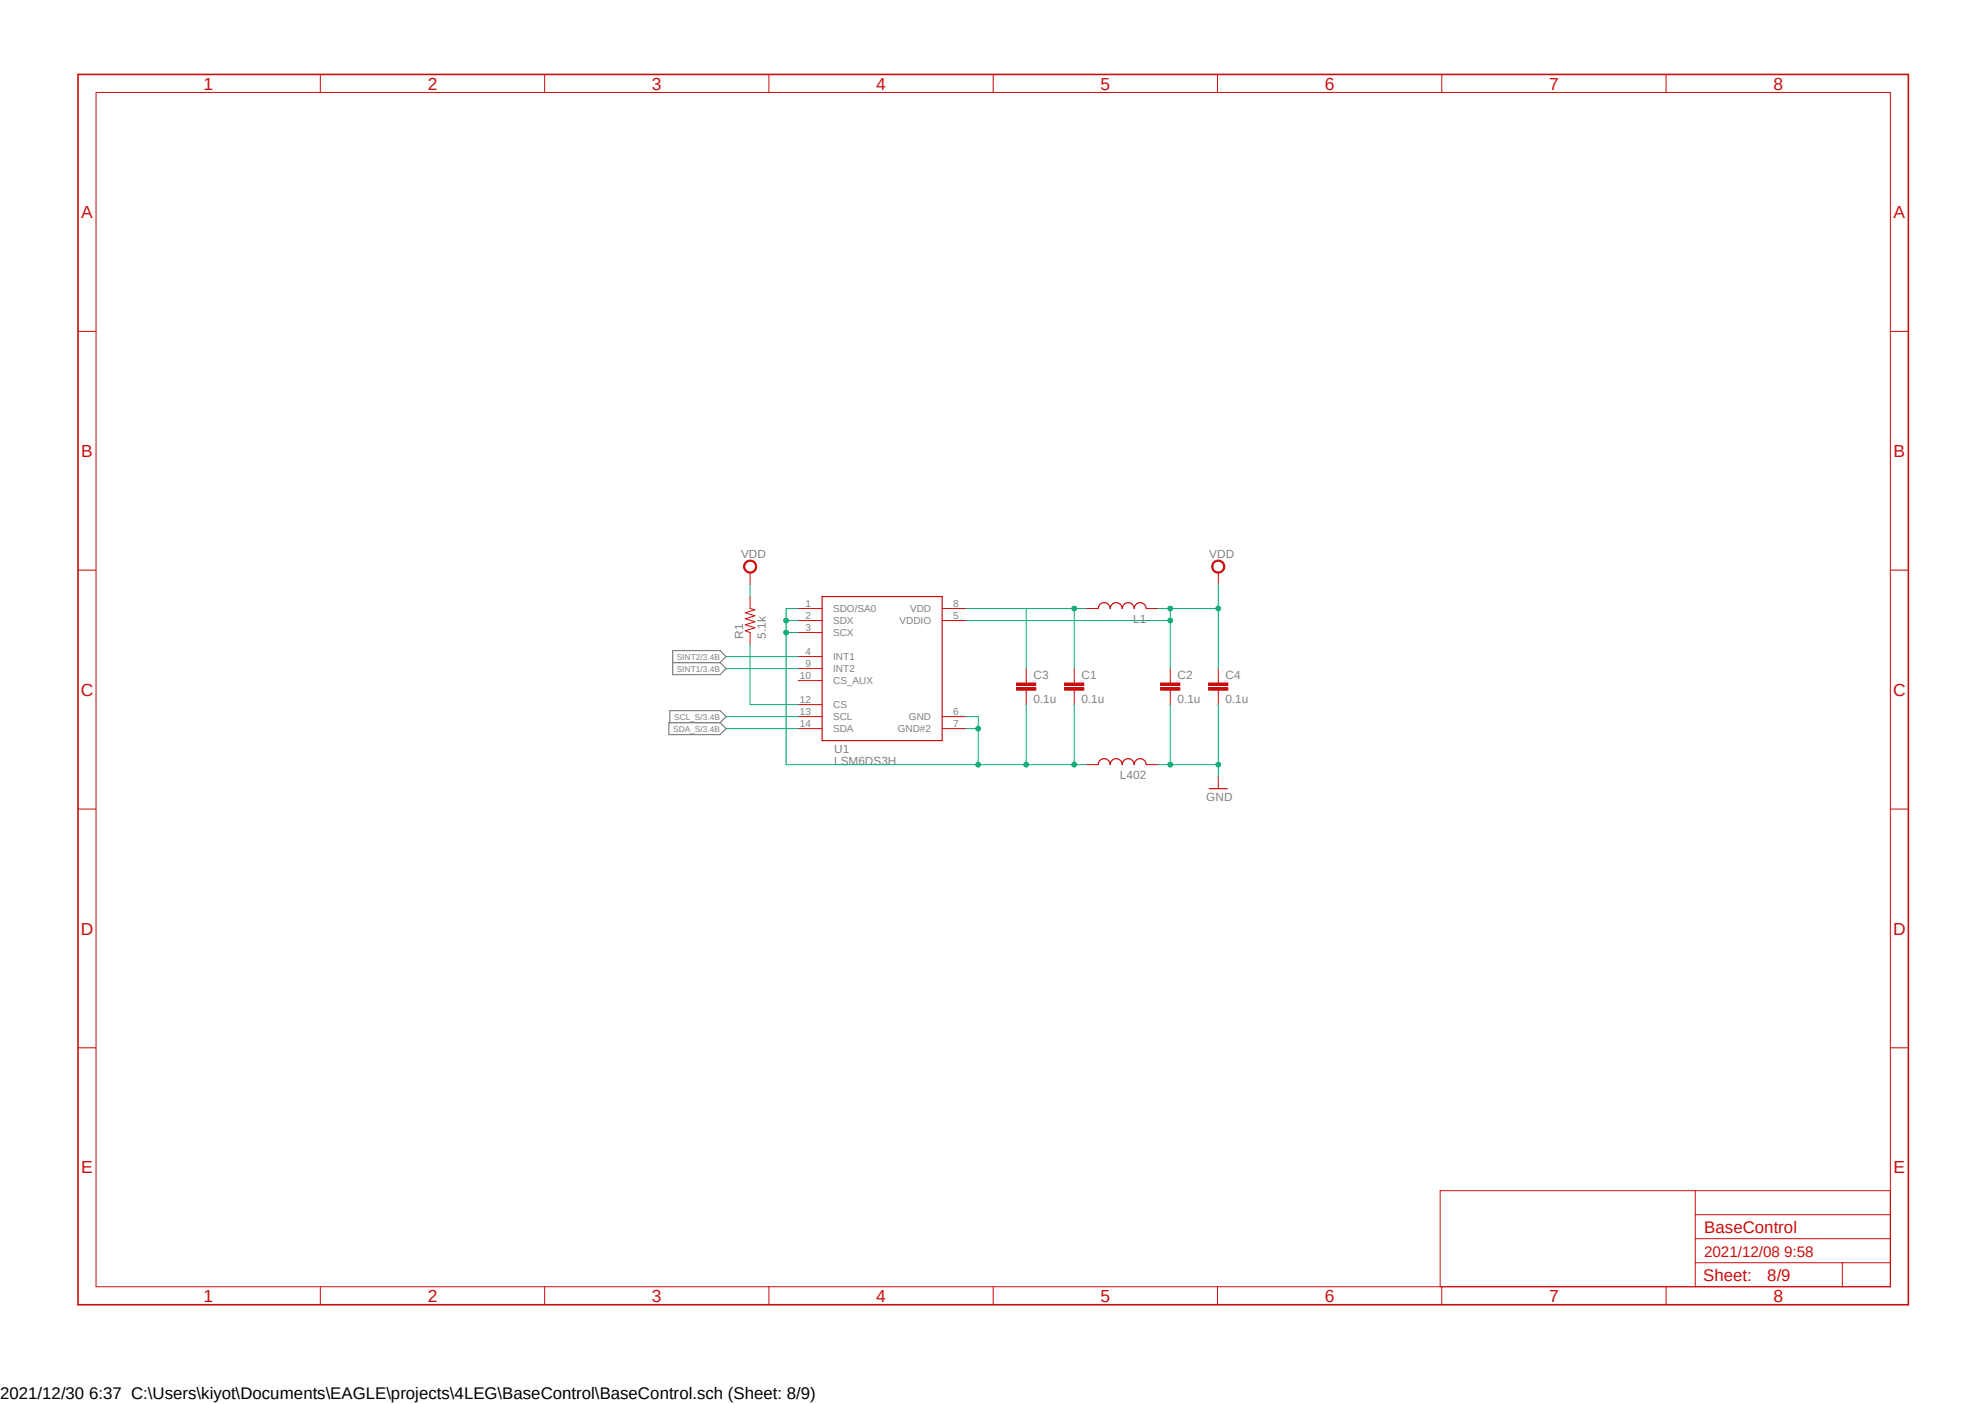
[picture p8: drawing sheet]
<svg xmlns="http://www.w3.org/2000/svg" width="420mm" height="297mm" viewBox="0 0 420 297" stroke-linecap="round" stroke-linejoin="round" font-family="sans-serif">
<path d="M16 15.4l388.2 261.2M404.2 15.4l-388.2 261.2" fill="none" stroke="#fff" stroke-width=".21"/>
<path d="M142.3 137.6h10.1l1.2 1.3-1.2 1.3 1.2 1.2-1.2 1.3h-10.1zM141.5 152.9h10.9l1.2 1.2-1.2 1.3h-10.9zM141.7 152.9v-2.6h10.7l1.2 1.3-1.2 1.3M142.3 140.2h10.1" fill="none" stroke="#808080" stroke-width=".25"/>
<path d="M158.7 126.2v2.5l1 .3-2 .6 2 .7-2 .6 2 .6-2 .7 2 .6-2 .6 1 .4v2.6" fill="none" stroke="#c90d0c" stroke-width=".21"/>
<path d="M157.6 119a1.4 1.4 0 0 1 2.3 .1 1.4 1.4 0 0 1-.8 2.1 1.4 1.4 0 0 1-1.8-1.4h.3a1.15 1.15 0 0 1 1.5-1.1 1.15 1.15 0 0 1 .4 1.9 1.15 1.15 0 0 1-1.9-.4v-.4h-.3z" fill-rule="evenodd" fill="#c90d0c"/>
<g fill="none" stroke="#c90d0c" stroke-width=".21">
<path d="M157.6 119a1.4 1.4 0 0 1 2.3 .1 1.4 1.4 0 0 1-.8 2.1 1.4 1.4 0 0 1-1.8-1.4h.3a1.15 1.15 0 0 1 1.5-1.1 1.15 1.15 0 0 1 .4 1.9 1.15 1.15 0 0 1-1.9-.4v-.4h-.3zM158.7 121.1v2.6M168.9 128.7h5M168.9 131.3h5M168.9 133.8h5M168.9 138.9h5M199.3 128.7h5.1M199.3 131.3h5.1M229.8 128.7h2.6M242.5 128.7h2.6M168.9 141.4h5M168.9 144h5"/>
<path d="M168.9 149.1h5M168.9 151.6h5M168.9 154.1h5M199.3 151.6h5.1M199.3 154.1h5.1M227.3 144v.5M227.3 146v.5M229.8 161.8h2.6M242.5 161.8h2.6"/>
</g>
<path d="M173.9 126.2h25.4v30.5h-25.4zM232.4 128.7a1.27 1.27 0 0 1 1.2-1.2 1.27 1.27 0 0 1 1.3 1.2 1.27 1.27 0 0 1 1.3-1.2 1.27 1.27 0 0 1 1.2 1.2 1.27 1.27 0 0 1 1.3-1.2 1.27 1.27 0 0 1 1.3 1.2 1.27 1.27 0 0 1 1.3-1.2 1.27 1.27 0 0 1 1.2 1.2M232.4 161.8a1.27 1.27 0 0 1 1.2-1.3 1.27 1.27 0 0 1 1.3 1.3 1.27 1.27 0 0 1 1.3-1.3 1.27 1.27 0 0 1 1.2 1.3 1.27 1.27 0 0 1 1.3-1.3 1.27 1.27 0 0 1 1.3 1.3 1.27 1.27 0 0 1 1.3-1.3 1.27 1.27 0 0 1 1.2 1.3" fill="none" stroke="#c90d0c" stroke-width=".25"/>
<path d="M225.3 145.5h4v.5h-4z" fill-rule="evenodd" fill="#c90d0c"/>
<path d="M225.3 145.5h4v.5h-4z" fill="none" stroke="#c90d0c" stroke-width=".21"/>
<path d="M225.3 144.5h4v.5h-4z" fill-rule="evenodd" fill="#c90d0c"/>
<path d="M225.3 144.5h4v.5h-4zM227.3 141.4v2.6M227.3 146.5v2.6M247.6 144v.5M247.6 146v.5" fill="none" stroke="#c90d0c" stroke-width=".21"/>
<path d="M245.6 145.5h4v.5h-4z" fill-rule="evenodd" fill="#c90d0c"/>
<path d="M245.6 145.5h4v.5h-4z" fill="none" stroke="#c90d0c" stroke-width=".21"/>
<path d="M245.6 144.5h4v.5h-4z" fill-rule="evenodd" fill="#c90d0c"/>
<path d="M245.6 144.5h4v.5h-4zM247.6 141.4v2.6M247.6 146.5v2.6" fill="none" stroke="#c90d0c" stroke-width=".21"/>
<path d="M256.7 119a1.41 1.41 0 0 1 2.2 0 1.41 1.41 0 0 1-.7 2.2 1.41 1.41 0 0 1-1.8-1.4h.2a1.15 1.15 0 0 1 1.7-.9 1.15 1.15 0 0 1 .2 1.9 1.15 1.15 0 0 1-1.8-.6l-.1-.4h-.2z" fill-rule="evenodd" fill="#c90d0c"/>
<path d="M256.7 119a1.41 1.41 0 0 1 2.2 0 1.41 1.41 0 0 1-.7 2.2 1.41 1.41 0 0 1-1.8-1.4h.2a1.15 1.15 0 0 1 1.7-.9 1.15 1.15 0 0 1 .2 1.9 1.15 1.15 0 0 1-1.8-.6l-.1-.4h-.2zM257.8 121.1v2.6M217.1 144v.5M217.1 146v.5" fill="none" stroke="#c90d0c" stroke-width=".21"/>
<path d="M215.1 145.5h4.1v.5h-4.1z" fill-rule="evenodd" fill="#c90d0c"/>
<path d="M215.1 145.5h4.1v.5h-4.1z" fill="none" stroke="#c90d0c" stroke-width=".21"/>
<path d="M215.1 144.5h4.1v.5h-4.1z" fill-rule="evenodd" fill="#c90d0c"/>
<path d="M215.1 144.5h4.1v.5h-4.1zM217.1 141.4v2.6M217.1 146.5v2.6M257.8 144v.5M257.8 146v.5" fill="none" stroke="#c90d0c" stroke-width=".21"/>
<path d="M255.7 145.5h4.1v.5h-4.1z" fill-rule="evenodd" fill="#c90d0c"/>
<path d="M255.7 145.5h4.1v.5h-4.1z" fill="none" stroke="#c90d0c" stroke-width=".21"/>
<path d="M255.7 144.5h4.1v.5h-4.1z" fill-rule="evenodd" fill="#c90d0c"/>
<g fill="none" stroke="#c90d0c" stroke-width=".21">
<path d="M20.3 19.6h379.7v252.6h-379.7zM67.8 15.7v3.9M115.2 15.7v3.9M162.7 15.7v3.9M210.1 15.7v3.9M257.6 15.7v3.9M305.1 15.7v3.9M352.5 15.7v3.9M16.5 70.1h3.8M400 70.1h3.8M16.5 120.6h3.8M400 120.6h3.8"/>
<path d="M255.7 144.5h4.1v.5h-4.1zM257.8 141.4v2.6M257.8 146.5v2.6M16.5 171.2h3.8M257.8 164.3v2.5M400 171.2h3.8M16.5 221.7h3.8M400 221.7h3.8M358.7 251.9v20.3M358.7 257h41.3M400 251.9h-95.3v20.3M67.8 272.2v3.8"/>
<path d="M115.2 272.2v3.8M162.7 272.2v3.8M210.1 272.2v3.8M257.6 272.2v3.8M305.1 272.2v3.8M352.5 272.2v3.8M358.7 267.1h41.3M358.7 262h41.3M389.8 267.1v5.1"/>
</g>
<path d="M255.9 166.8h3.8" fill="none" stroke="#c90d0c" stroke-width=".25"/>
<path d="M16.5 15.7h387.3v260.3h-387.3z" fill="none" stroke="#c90d0c" stroke-width=".34"/>
<path d="M158.7 123.7v2.5M247.6 128.7v12.7M257.8 123.7v5h-12.7" fill="none" stroke="#0dab76" stroke-width=".21"/>
<circle cx="247.6" cy="128.7" r=".51" fill="#0dab76"/>
<g fill="none" stroke="#0dab76" stroke-width=".21">
<path d="M204.4 131.3h43.2"/>
<circle cx="247.6" cy="128.7" r=".51"/>
</g>
<circle cx="247.6" cy="131.3" r=".51" fill="#0dab76"/>
<g fill="none" stroke="#0dab76" stroke-width=".21">
<path d="M257.8 128.7v12.7"/>
<circle cx="247.6" cy="131.3" r=".51"/>
</g>
<circle cx="257.8" cy="128.7" r=".51" fill="#0dab76"/>
<g fill="none" stroke="#0dab76" stroke-width=".21">
<path d="M153.6 138.9h15.3M158.7 136.4v12.7h10.2M204.4 128.7h25.4M227.3 128.7v12.7"/>
<circle cx="257.8" cy="128.7" r=".51"/>
</g>
<circle cx="227.3" cy="128.7" r=".51" fill="#0dab76"/>
<g fill="none" stroke="#0dab76" stroke-width=".21">
<path d="M217.1 128.7v12.7M247.6 149.1v12.7h-2.5"/>
<circle cx="227.3" cy="128.7" r=".51"/>
</g>
<circle cx="247.6" cy="161.8" r=".51" fill="#0dab76"/>
<g fill="none" stroke="#0dab76" stroke-width=".21">
<path d="M257.8 149.1v15.2M247.6 161.8h10.2"/>
<circle cx="247.6" cy="161.8" r=".51"/>
</g>
<circle cx="257.8" cy="161.8" r=".51" fill="#0dab76"/>
<g fill="none" stroke="#0dab76" stroke-width=".21">
<path d="M166.3 131.3h2.6M168.9 128.7h-2.6v5.1h2.6M153.6 141.4h15.3M204.4 151.6h2.6v2.5h-2.6"/>
<circle cx="257.8" cy="161.8" r=".51"/>
</g>
<circle cx="166.3" cy="131.3" r=".51" fill="#0dab76"/>
<g fill="none" stroke="#0dab76" stroke-width=".21">
<path d="M166.3 133.8v28"/>
<circle cx="166.3" cy="131.3" r=".51"/>
</g>
<circle cx="166.3" cy="133.8" r=".51" fill="#0dab76"/>
<g fill="none" stroke="#0dab76" stroke-width=".21">
<path d="M227.3 149.1v12.7h2.5"/>
<circle cx="166.3" cy="133.8" r=".51"/>
</g>
<circle cx="227.3" cy="161.8" r=".51" fill="#0dab76"/>
<g fill="none" stroke="#0dab76" stroke-width=".21">
<path d="M217.1 149.1v12.7h10.2M166.3 161.8h40.7"/>
<circle cx="227.3" cy="161.8" r=".51"/>
</g>
<circle cx="217.1" cy="161.8" r=".51" fill="#0dab76"/>
<g fill="none" stroke="#0dab76" stroke-width=".21">
<path d="M207 154.1v7.7h10.1"/>
<circle cx="217.1" cy="161.8" r=".51"/>
</g>
<circle cx="207" cy="154.1" r=".51" fill="#0dab76"/>
<circle cx="207" cy="154.1" r=".51" fill="none" stroke="#0dab76" stroke-width=".21"/>
<circle cx="207" cy="161.8" r=".51" fill="#0dab76"/>
<g fill="none" stroke="#0dab76" stroke-width=".21">
<path d="M153.6 151.6h15.3M153.6 154.1h15.3"/>
<circle cx="207" cy="161.8" r=".51"/>
</g>
<g font-size="3.7" fill="#c90d0c">
<text x="43.1" y="19">1</text>
<text x="90.5" y="19">2</text>
<text x="137.9" y="19">3</text>
<text x="185.4" y="19">4</text>
<text x="232.8" y="19">5</text>
<text x="280.3" y="19">6</text>
<text x="327.7" y="19">7</text>
<text x="375.2" y="19">8</text>
<text x="17.2" y="46.1">A</text>
<text x="400.6" y="46.1">A</text>
<text x="17.2" y="96.6">B</text>
<text x="400.6" y="96.6">B</text>
<text x="17.1" y="147.2">C</text>
<text x="400.6" y="147.2">C</text>
<text x="17.1" y="197.7">D</text>
<text x="400.6" y="197.7">D</text>
<text x="17.2" y="248.2">E</text>
<text x="400.6" y="248.2">E</text>
<text x="43.1" y="275.4">1</text>
<text x="90.5" y="275.4">2</text>
<text x="137.9" y="275.4">3</text>
<text x="185.4" y="275.4">4</text>
<text x="232.8" y="275.4">5</text>
<text x="280.3" y="275.4">6</text>
<text x="327.7" y="275.4">7</text>
<text x="375.2" y="275.4">8</text>
</g>
<g font-size="3.6" fill="#c90d0c">
<text x="360.6" y="260.8">BaseControl</text>
<text x="360.3" y="271.1">Sheet:</text>
<text x="373.9" y="270.9">8/9</text>
</g>
<text font-size="3.6" x="0" y="296">2021/12/30 6:37 C:\Users\kiyot\Documents\EAGLE\projects\4LEG\BaseControl\BaseControl.sch (Sheet: 8/9)</text>
<text font-size="3.2" fill="#c90d0c" x="360.6" y="265.8">2021/12/08 9:58</text>
<g font-size="2.5" fill="#808080">
<text x="156.8" y="117.9">VDD</text>
<text x="255.9" y="117.9">VDD</text>
<text x="239.7" y="131.8">L1</text>
<text x="157.2" y="135.1" transform="rotate(-90 157.2 135.1)">R1</text>
<text x="162" y="135.1" transform="rotate(-90 162 135.1)">5.1k</text>
<text x="218.7" y="143.6">C3</text>
<text x="228.8" y="143.6">C1</text>
<text x="249.1" y="143.6">C2</text>
<text x="259.3" y="143.6">C4</text>
<text x="228.8" y="148.7">0.1u</text>
<text x="249.1" y="148.7">0.1u</text>
<text x="176.5" y="161.8">LSM6DS3H</text>
<text x="176.5" y="159.2">U1</text>
<text x="236.9" y="164.8">L402</text>
<text x="255.2" y="169.4">GND</text>
</g>
<g font-size="2.1" fill="#808080">
<text x="170.4" y="128.4">1</text>
<text x="170.4" y="130.9">2</text>
<text x="176.3" y="129.5">SDO/SA0</text>
<text x="192.6" y="129.5">VDD</text>
<text x="201.7" y="128.4">8</text>
<text x="201.7" y="130.9">5</text>
<text x="170.4" y="133.5">3</text>
<text x="176.3" y="132">SDX</text>
<text x="176.3" y="134.6">SCX</text>
<text x="190.3" y="132">VDDIO</text>
<text x="169.2" y="143.6">10</text>
<text x="170.4" y="138.6">4</text>
<text x="170.4" y="141.1">9</text>
<text x="176.3" y="139.7">INT1</text>
<text x="176.3" y="142.2">INT2</text>
<text x="169.2" y="148.7">12</text>
<text x="176.3" y="144.7">CS_AUX</text>
<text x="176.3" y="149.8">CS</text>
<text x="169.2" y="151.3">13</text>
<text x="169.2" y="153.8">14</text>
<text x="176.3" y="152.4">SCL</text>
<text x="176.3" y="154.9">SDA</text>
<text x="189.9" y="154.9">GND#2</text>
<text x="192.3" y="152.4">GND</text>
<text x="201.7" y="153.8">7</text>
<text x="201.7" y="151.3">6</text>
</g>
<g font-size="1.8" fill="#808080">
<text x="143.2" y="139.5">SINT2/3.4B</text>
<text x="143.2" y="142.1">SINT1/3.4B</text>
<text x="142.4" y="154.8">SDA_S/3.4B</text>
<text x="142.6" y="152.2">SCL_S/3.4B</text>
</g>
</svg>
